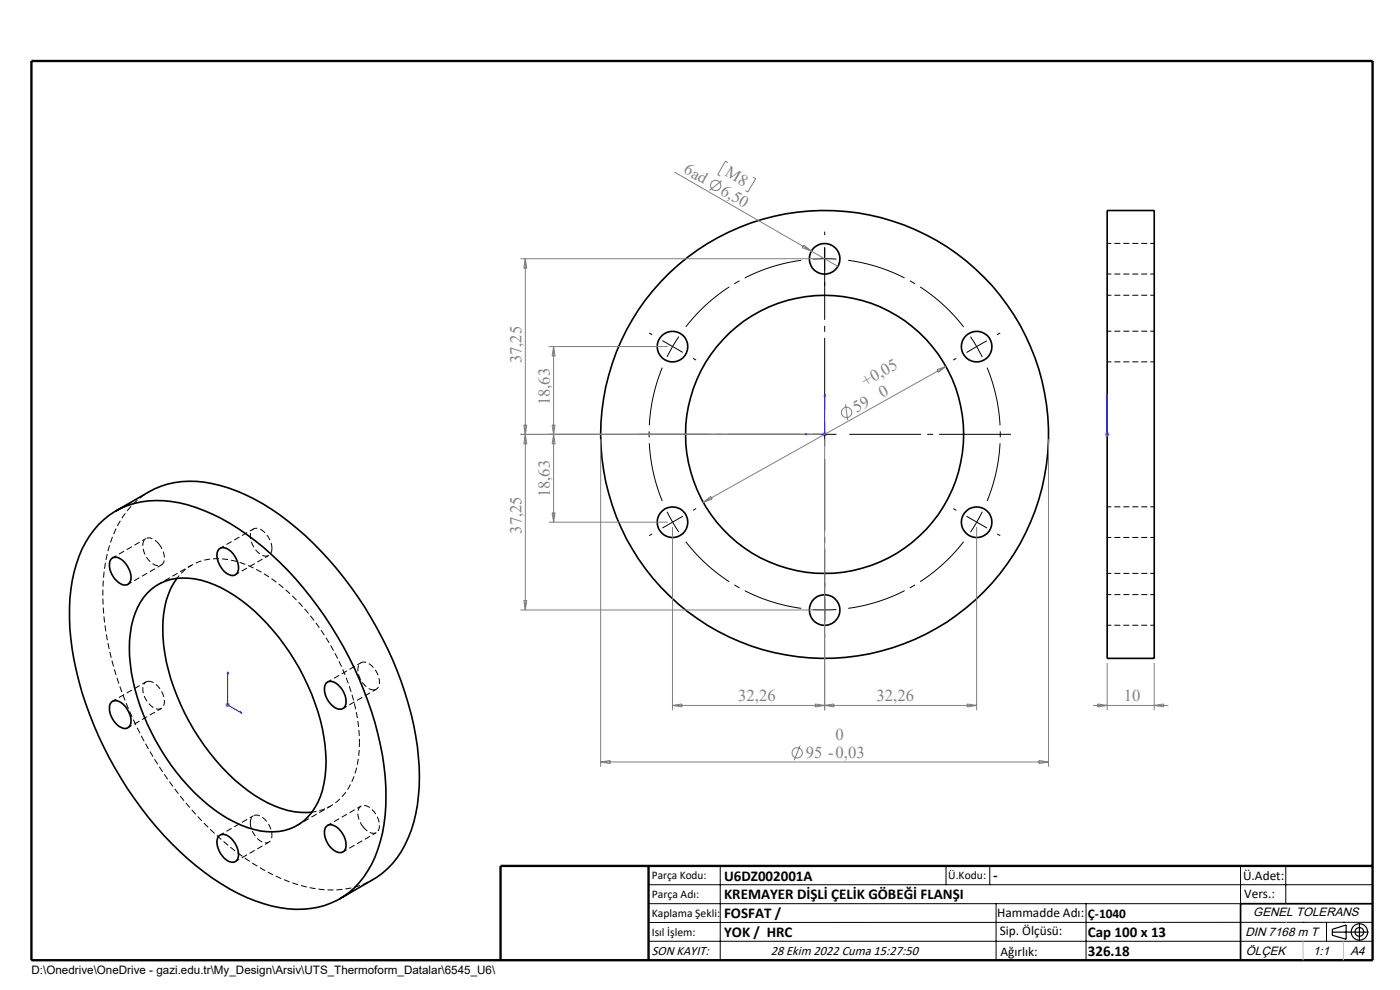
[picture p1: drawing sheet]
<svg xmlns="http://www.w3.org/2000/svg" width="297mm" height="210mm" viewBox="0 0 297 210" stroke-linecap="round" stroke-linejoin="round" font-family="sans-serif">
<g fill="none" stroke="#000" stroke-width=".35">
<path d="M234.9 44.7h10v95h-10zM20.9 111.3a17.3 17.3 0 0 1 15.5-4.9 38.6 38.6 0 0 1 17.8 8.3 77.2 77.2 0 0 1 27.3 47.7 36.5 36.5 0 0 1-2.7 20.9 16.9 16.9 0 0 1-17.7 9.5 36.4 36.4 0 0 1-17.7-7.8 77.1 77.1 0 0 1-27.2-42.7 46.3 46.3 0 0 1-.5-20.9 21.9 21.9 0 0 1 5.2-10.1zM23.6 118.5a1.82 1.82 0 0 1 2.6 .6 4.4 4.4 0 0 1 1.4 4.3 1.45 1.45 0 0 1-2.3 .2 4.6 4.6 0 0 1-1.9-4.7zM24.6 108.4l7-4.1a19.4 19.4 0 0 1 15.3-1.3 44.8 44.8 0 0 1 17.8 10.6 78.3 78.3 0 0 1 23.8 44.8 38.1 38.1 0 0 1-1.9 19.3 17.6 17.6 0 0 1-7.5 8.9l-7 4.1M46.5 116.5a1.92 1.92 0 0 1 2.5 .5 4.4 4.4 0 0 1 1.4 4.4 1.45 1.45 0 0 1-2.3 .2 5 5 0 0 1-2-4.3zM31.3 125.8a10.8 10.8 0 0 1 10-3 27.4 27.4 0 0 1 14 8.1 48 48 0 0 1 13.7 27.3 21.3 21.3 0 0 1-2.2 13.1 10.6 10.6 0 0 1-11.5 5 27.4 27.4 0 0 1-14-8.1 47.9 47.9 0 0 1-13.8-29 19.2 19.2 0 0 1 3-12.5zM37.5 122.7a17.2 17.2 0 0 0-3 10.7 42.9 42.9 0 0 0 7.7 23.1 37.7 37.7 0 0 0 16 14.4 15.7 15.7 0 0 0 8 1.4M23.6 148.9a1.91 1.91 0 0 1 2.6 .6 4.4 4.4 0 0 1 1.4 4.4 1.45 1.45 0 0 1-2.3 .2 4.7 4.7 0 0 1-1.9-4.8zM69.3 144.8a1.91 1.91 0 0 1 2.5 .6 4.4 4.4 0 0 1 1.4 4.4 1.48 1.48 0 0 1-2.3 .2 4.6 4.6 0 0 1-1.9-4.8zM46.5 177.3a1.92 1.92 0 0 1 2.5 .5 4.4 4.4 0 0 1 1.4 4.4 1.45 1.45 0 0 1-2.3 .2 4.6 4.6 0 0 1-1.9-4.7zM69.3 175.3a1.85 1.85 0 0 1 2.5 .5 4.4 4.4 0 0 1 1.4 4.4 1.48 1.48 0 0 1-2.3 .2 4.6 4.6 0 0 1-1.9-4.8zM291.2 191.7h-28v12"/>
<circle cx="174.9" cy="54.9" r="3.2"/>
<circle cx="142.7" cy="73.5" r="3.2"/>
<circle cx="207.2" cy="73.5" r="3.2"/>
<circle cx="174.9" cy="92.1" r="47.5"/>
<circle cx="174.9" cy="92.2" r="29.5"/>
<circle cx="142.7" cy="110.8" r="3.3"/>
<circle cx="207.2" cy="110.8" r="3.3"/>
<circle cx="174.9" cy="129.4" r="3.3"/>
</g>
<g fill="none" stroke="#000" stroke-width=".21" stroke-dasharray="1.3 .6" stroke-dashoffset=".4" stroke-linecap="butt">
<path d="M234.9 58.1h10M244.9 51.6h-10M234.9 76.8h10M244.9 70.3h-10M244.9 62.6h-10M31 114.2l-7.1 4.1M40.6 119.9l-7 4.1M53.8 112.2l-7.1 4.1M234.9 114h10M244.9 107.5h-10M27.1 124l7.1-4.1M50 121.9l7-4.1"/>
<path d="M234.9 121.6h10M234.9 132.6h10M244.9 126.1h-10M27.1 154.4l7.1-4.1M31 144.7l-7.1 4M72.8 150.3l7-4.1M76.6 140.6l-7.1 4.1M53.8 173l-7.1 4.1M63.1 175.1l7-4.1M76.6 171l-7.1 4.1M50 182.7l7-4M72.8 180.7l7-4.1"/>
</g>
<path d="M31.6 104.3a18.9 18.9 0 0 0-8.3 11.3 46 46 0 0 0 .5 24.9 77.6 77.6 0 0 0 26.7 40.4 36.8 36.8 0 0 0 17.6 7.8 17.9 17.9 0 0 0 11-2.1" fill="none" stroke="#000" stroke-width=".21" stroke-dasharray="1.3 .6" stroke-dashoffset=".7" stroke-linecap="butt"/>
<path d="M76.3 157.5a45.1 45.1 0 0 0-10.1-26.4 34.8 34.8 0 0 0-15-11.7 12 12 0 0 0-12 1.5l-1.7 1.8" fill="none" stroke="#000" stroke-width=".21" stroke-dasharray="1.3 .6" stroke-dashoffset=".5" stroke-linecap="butt"/>
<path d="M66.2 172.3a10.6 10.6 0 0 0 8.9-7.5 20.7 20.7 0 0 0 1.2-7.3" fill="none" stroke="#000" stroke-width=".21" stroke-dasharray="1.3 .6" stroke-dashoffset=".3" stroke-linecap="butt"/>
<path d="M33.7 115.4a2.52 2.52 0 0 0-2.7-1.2 2.16 2.16 0 0 0-.5 2.7 4 4 0 0 0 3.2 3.1 1.63 1.63 0 0 0 1.1-2.2 5.3 5.3 0 0 0-1.1-2.4M57.7 116.3a4.8 4.8 0 0 0-3-4.2 1.35 1.35 0 0 0-1.6 1.6 4.8 4.8 0 0 0 3 4.2 1.35 1.35 0 0 0 1.6-1.6M31.4 144.5a1.63 1.63 0 0 0-1.1 2.2 4.7 4.7 0 0 0 3 3.7 1.35 1.35 0 0 0 1.6-1.6 4.8 4.8 0 0 0-3-4.3h-.5M79.4 146.4a1.63 1.63 0 0 0 1.1-2.3 4.7 4.7 0 0 0-3-3.6 1.35 1.35 0 0 0-1.6 1.6 4.8 4.8 0 0 0 3 4.2l.5 .1M53.1 174.5a4.8 4.8 0 0 0 3 4.3 1.35 1.35 0 0 0 1.6-1.6 4.8 4.8 0 0 0-3-4.3 1.35 1.35 0 0 0-1.6 1.6M77.1 175.4a2.52 2.52 0 0 0 2.6 1.3 2.16 2.16 0 0 0 .6-2.8 4 4 0 0 0-3.2-3.1 1.63 1.63 0 0 0-1.1 2.3 5.3 5.3 0 0 0 1.1 2.3" fill="none" stroke="#000" stroke-width=".21" stroke-dasharray="1.3 .6" stroke-dashoffset=".1" stroke-linecap="butt"/>
<g fill="none" stroke="#808080" stroke-width=".21">
<path d="M143.1 36.5l29 16.8M153.1 38.3l-2.6 2.1M154.4 34.5l-.5-.3-1.6 2.8 .5 .4M159.7 37.6l.6 .3-1.7 2.8-.5-.3M110.4 54.9h63.5M111.4 54.9v74.5M111.4 54.9l.4 2h-.7zM170.5 52l1.6 1.3-1.9-.7zM172.1 53.3l5.7 3.2M116.4 73.5h25.3M117.4 73.5v37.3M117.4 73.5l.4 2h-.7z"/>
<path d="M198.8 78.4l1.9-.7-1.6 1.3zM200.7 77.7l-51.5 28.9M110.4 92.1h63.5M111.1 90.2h.7l-.4 1.9zM111.4 92.1l.4 2h-.7zM117.1 90.2h.7l-.4 1.9zM117.4 92.1l.4 2h-.7zM127.4 93.2v69.5M174.4 92.1h1M174.6 91.8l.7 .7M174.9 91.6v1M174.9 93.2v57.5"/>
<path d="M175.3 91.8l-.7 .7M179.4 85.8l.4 3.3M222.4 93.2v69.5M234.4 92.1h1M234.5 91.8l.7 .7M234.9 91.6v1M235.2 91.8l-.7 .7M116.4 110.8h25.3M117.1 108.8h.7l-.4 2zM142.7 111.8v38.9M149.2 106.6l1.6-1.3 .3 .6zM207.2 111.8v38.9"/>
<path d="M110.4 129.4h63.5M111.1 127.4h.7l-.4 2zM47.8 149.5h1M47.9 149.2l.7 .7M48.3 149v1M48.6 149.2l-.7 .7M142.7 149.6h64.5M142.7 149.6l2-.3v.7zM169.8 158.1l-1.3 3.1M172.9 149.3l4 .7v-.7l-4 .7zM205.2 149.3l2 .3-2 .4zM231.9 149.6h16"/>
<path d="M232.9 149.3l2 .3-2 .4zM234.9 140.6v10.1M244.9 140.6v10.1M244.9 149.6l2-.3v.7zM127.4 161.6h95M127.4 161.6l2-.3v.7zM220.4 161.3l2 .3-2 .4z"/>
<circle cx="151.8" cy="39.3" r="1.1"/>
<circle cx="179.6" cy="87.5" r="1.09"/>
<circle cx="169.1" cy="159.7" r="1.09"/>
</g>
<g fill="none" stroke="#000" stroke-width=".21" stroke-dasharray="15.2 1.3 1.3 1.3" stroke-linecap="butt">
<path d="M175 54.9l-2.5 .1M175 54.9l2.4 .1M175 54.9v-2.5M175 54.9v2.5M175 49.9v-.8M175 59.9v.7M138.4 71l-.7-.4M142.7 73.5l-1.2 2.2M142.7 73.5l1.3-2.1M142.7 73.5l-2.2-1.2M142.7 73.5l2.2 1.3M147 76l.7 .4"/>
<path d="M202.9 76l-.7 .4M211.5 71l.7-.4M175 92.1v-2.5M175 92.1h-2.5M175 92.1v2.5M175 92.1h2.5M138.4 113.3l-.7 .3M142.7 110.8l1.3 2.1M142.7 110.8l-1.2-2.3M142.7 110.8l-2.2 1.2M142.7 110.8l2.2-1.3M147 108.3l.7-.4"/>
<path d="M202.9 108.3l-.7-.4M207.2 110.8l1.2-2.3M207.2 110.8l-1.3 2.1M207.2 110.8l2.2 1.2M207.2 110.8l-2.2-1.3M211.5 113.3l.7 .3M175 129.4l2.4-.1M175 129.4l-2.5-.1M175 129.4v2.5M175 129.4v-2.5M175 134.4v.7M175 124.4v-.8"/>
</g>
<path d="M170 55.2a37.3 37.3 0 0 0-24.5 14.2M140.5 78a37.3 37.3 0 0 0 0 28.3M204.4 69.4a37.3 37.3 0 0 0-24.5-14.2M145.5 114.9a37.3 37.3 0 0 0 24.5 14.1M209.4 106.3a37.3 37.3 0 0 0 0-28.3M179.9 129a37.3 37.3 0 0 0 24.5-14.1" fill="none" stroke="#000" stroke-width=".21" stroke-dasharray="15.2 1.3 1.3 1.3" stroke-dashoffset="2.6" stroke-linecap="butt"/>
<g fill="none" stroke="#000" stroke-width=".21">
<path d="M205.9 71.4l1.3 2.1M207.2 73.5l1.2 2.2M207.2 73.5l-2.2 1.3M209.4 72.3l-2.2 1.2M137.6 187.7h153.6M137.6 191.7h153.6M137.6 199.7h153.6M152.8 183.7v20M200.7 183.7v4M210 183.7v4M211.3 191.7v12M230.4 191.7v12"/>
<path d="M263.2 183.7v20M272.8 183.7v8M276.4 195.6h.1M281.4 195.6v4.1M285 195.6h.1M291.2 195.6l-153.6 .1"/>
</g>
<g fill="none" stroke="#000" stroke-width=".25">
<path d="M282.6 197.7h7.8M282.6 197.1l3-.9v3l-3-.8zM288.4 195.8v3.8M106.2 203.7h185"/>
<circle cx="288.4" cy="197.7" r="1.74"/>
<circle cx="288.4" cy="197.7" r=".93"/>
</g>
<path d="M170.6 92.1l.5-.1v.2zM174.9 83.6v8.5h-4.3M174.9 83.6l.1 .4h-.2zM234.9 92v.2zM234.9 83.6v.4v-.4M234.9 92.1h.1M234.9 83.6v8.5M48.3 142.5v7l3 1.8M48.3 142.5l.1 .4-.2-.1zM51 151l.3 .3-.3-.1z" fill="none" stroke="#00f" stroke-width=".21"/>
<path d="M170 92.1h-34.8M175 87.1v-34.7M175 97.1v34.8M180 92.1h34.7" fill="none" stroke="#000" stroke-width=".21" stroke-dasharray="15.2 1.3 1.3 1.3" stroke-dashoffset="-.2" stroke-linecap="butt"/>
<path d="M6.7 12.9h284.5v190.8h-284.5zM137.6 183.7v20M291.2 183.7h-185v20" fill="none" stroke="#000" stroke-width=".5"/>
<path d="M276.4 199.7v4M285 199.7v4" fill="none" stroke="#c0c0c0" stroke-width=".21"/>
<path d="M272.8 195.6h.1" fill="none" stroke="#c0c0c0" stroke-width=".25"/>
<g fill="#00f">
<path d="M170.6 92.1l.5 .1v-.2zM174.9 83.6l-.1 .4h.2z"/>
<path d="M51 151l.3 .3-.3-.1zM48.3 142.5l.1 .4-.2-.1z"/>
<path d="M234.9 92v.2zM234.9 83.6v.4z"/>
</g>
<g font-size="3.5" fill="#808080">
<text x="144.9" y="36.6" transform="rotate(30 144.9 36.6)">6ad</text>
<text x="152.6" y="41.1" transform="rotate(30 152.6 41.1)">6,50</text>
<text x="153.6" y="37.2" transform="rotate(30 153.6 37.2)">M8</text>
<text x="110.6" y="77.1" transform="rotate(-90 110.6 77.1)">37,25</text>
<text x="183.6" y="82.1" transform="rotate(-29 183.6 82.1)">+0,05</text>
<text x="116.6" y="86" transform="rotate(-90 116.6 86)">18,63</text>
<text x="181.7" y="87.6" transform="rotate(-29 181.7 87.6)">59</text>
<text x="187.2" y="84.5" transform="rotate(-29 187.2 84.5)">0</text>
<text x="116.6" y="105.5" transform="rotate(-90 116.6 105.5)">18,63</text>
<text x="110.6" y="113.2" transform="rotate(-90 110.6 113.2)">37,25</text>
<text x="156.6" y="148.8">32,26</text>
<text x="186" y="148.8">32,26</text>
<text x="238.4" y="148.8">10</text>
<text x="170.9" y="160.8">95 -0,03</text>
<text x="177.3" y="156.9">0</text>
</g>
<g font-size="3.2">
<text x="153.6" y="186.8">U6DZ002001A</text>
<text x="153.6" y="190.8">KREMAYER DİŞLİ ÇELİK GÖBEĞİ FLANŞI</text>
<text x="210.7" y="186.6">-</text>
<text x="153.6" y="194.8">FOSFAT /</text>
<text x="153.6" y="198.8">YOK / HRC</text>
<text x="230.8" y="198.7">Cap 100 x 13</text>
<text x="230.8" y="202.8">326.18</text>
</g>
<g font-size="2.8">
<text x="263.7" y="186.7">Ü.Adet:</text>
<text x="263.9" y="190.5">Vers.:</text>
<text x="211.5" y="194.5">Hammadde Adı:</text>
<text x="230.8" y="194.7">Ç-1040</text>
<text x="138.3" y="202.6">SON KAYIT:</text>
<text x="163.5" y="202.6">28 Ekim 2022 Cuma 15:27:50</text>
<text x="212.1" y="198.4">Sip. Ölçüsü:</text>
<text x="212.2" y="202.7">Ağırlık:</text>
</g>
<g font-size="2.6">
<text x="265.9" y="194.4">GENEL TOLERANS</text>
<text x="264.2" y="198.5">DIN 7168 m T</text>
<text x="264.3" y="202.6">ÖLÇEK</text>
<text x="278.5" y="202.6">1:1</text>
<text x="286.5" y="202.6">A4</text>
</g>
<g font-size="2.5">
<text x="138.3" y="186.4">Parça Kodu:</text>
<text x="138.3" y="190.5">Parça Adı:</text>
<text x="201.2" y="186.5">Ü.Kodu:</text>
<text x="138.3" y="194.5">Kaplama Şekli:</text>
<text x="138.3" y="198.6">Isıl İşlem:</text>
<text x="6.7" y="206.7">D:\Onedrive\OneDrive - gazi.edu.tr\My_Design\Arsiv\UTS_Thermoform_Datalar\6545_U6\</text>
</g>
</svg>
